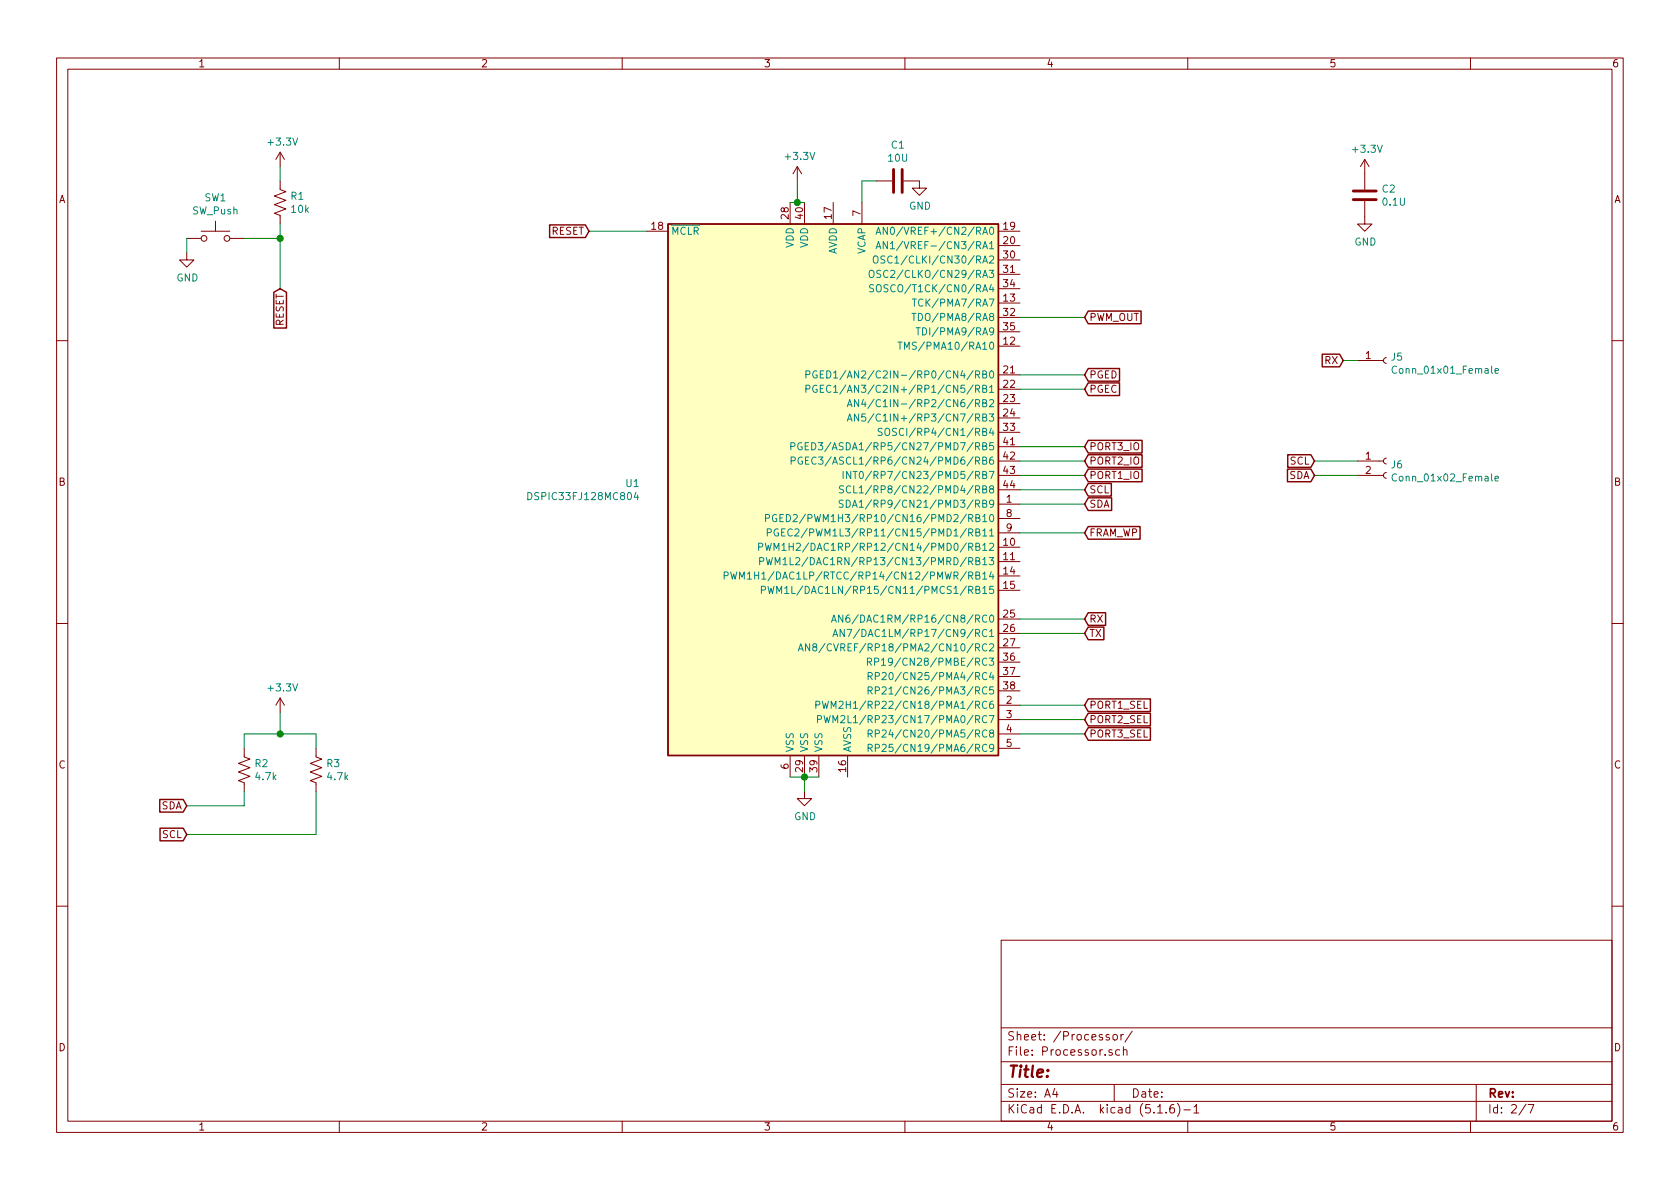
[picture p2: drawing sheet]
EESchema Schematic File Version 4
EELAYER 30 0
EELAYER END
$Descr A4 11693 8268
encoding utf-8
Sheet 2 7
Title ""
Date ""
Rev ""
Comp ""
Comment1 ""
Comment2 ""
Comment3 ""
Comment4 ""
$EndDescr
$Comp
L Switch:SW_Push SW1
U 1 1
P 1500 1650
F 0 "SW1" H 1500 1935 50  0000 C CNN
F 1 "SW_Push" H 1500 1844 50  0000 C CNN
F 2 "Button_Switch_SMD:SW_SPST_TL3342" H 1500 1850 50  0001 C CNN
F 3 "~" H 1500 1850 50  0001 C CNN
	1    1500 1650
	1    0    0    -1  
$EndComp
$Comp
L Device:R_US R1
U 1 1
P 1950 1400
F 0 "R1" H 2018 1446 50  0000 L CNN
F 1 "10k" H 2018 1355 50  0000 L CNN
F 2 "Resistor_SMD:R_0603_1608Metric_Pad1.05x0.95mm_HandSolder" V 1990 1390 50  0001 C CNN
F 3 "~" H 1950 1400 50  0001 C CNN
	1    1950 1400
	1    0    0    -1  
$EndComp
Wire Wire Line
	1700 1650 1950 1650
Wire Wire Line
	1950 1550 1950 1650
Connection ~ 1950 1650
$Comp
L power:GND #PWR0101
U 1 1
P 1300 1750
F 0 "#PWR0101" H 1300 1500 50  0001 C CNN
F 1 "GND" H 1305 1577 50  0000 C CNN
F 2 "" H 1300 1750 50  0001 C CNN
F 3 "" H 1300 1750 50  0001 C CNN
	1    1300 1750
	1    0    0    -1  
$EndComp
Wire Wire Line
	1300 1750 1300 1650
$Comp
L power:+3.3V #PWR0102
U 1 1
P 1950 1150
F 0 "#PWR0102" H 1950 1000 50  0001 C CNN
F 1 "+3.3V" H 1965 1323 50  0000 C CNN
F 2 "" H 1950 1150 50  0001 C CNN
F 3 "" H 1950 1150 50  0001 C CNN
	1    1950 1150
	1    0    0    -1  
$EndComp
Wire Wire Line
	1950 1150 1950 1250
Wire Wire Line
	1950 1650 1950 2000
Text GLabel 1950 2000 3    50   Input ~ 0
RESET
Text GLabel 4100 1600 0    50   Input ~ 0
RESET
$Comp
L Device:C C1
U 1 1
P 6250 1250
F 0 "C1" V 5998 1250 50  0000 C CNN
F 1 "10U" V 6089 1250 50  0000 C CNN
F 2 "Capacitor_SMD:C_0603_1608Metric_Pad1.05x0.95mm_HandSolder" H 6288 1100 50  0001 C CNN
F 3 "~" H 6250 1250 50  0001 C CNN
	1    6250 1250
	0    1    1    0   
$EndComp
Wire Wire Line
	6000 1250 6100 1250
$Comp
L power:+3.3V #PWR0103
U 1 1
P 5550 1250
F 0 "#PWR0103" H 5550 1100 50  0001 C CNN
F 1 "+3.3V" H 5565 1423 50  0000 C CNN
F 2 "" H 5550 1250 50  0001 C CNN
F 3 "" H 5550 1250 50  0001 C CNN
	1    5550 1250
	1    0    0    -1  
$EndComp
$Comp
L power:GND #PWR0104
U 1 1
P 6400 1250
F 0 "#PWR0104" H 6400 1000 50  0001 C CNN
F 1 "GND" H 6405 1077 50  0000 C CNN
F 2 "" H 6400 1250 50  0001 C CNN
F 3 "" H 6400 1250 50  0001 C CNN
	1    6400 1250
	1    0    0    -1  
$EndComp
$Comp
L power:GND #PWR0105
U 1 1
P 5600 5500
F 0 "#PWR0105" H 5600 5250 50  0001 C CNN
F 1 "GND" H 5605 5327 50  0000 C CNN
F 2 "" H 5600 5500 50  0001 C CNN
F 3 "" H 5600 5500 50  0001 C CNN
	1    5600 5500
	1    0    0    -1  
$EndComp
Text GLabel 7550 3400 2    50   Input ~ 0
SCL
Text GLabel 7550 3500 2    50   Input ~ 0
SDA
Text GLabel 7550 2700 2    50   Input ~ 0
PGEC
Text GLabel 7550 2600 2    50   Input ~ 0
PGED
Text GLabel 7550 3300 2    50   Input ~ 0
PORT1_IO
Text GLabel 7550 3200 2    50   Input ~ 0
PORT2_IO
Text GLabel 7550 3100 2    50   Input ~ 0
PORT3_IO
Text GLabel 7550 4300 2    50   Input ~ 0
RX
Text GLabel 7550 4400 2    50   Input ~ 0
TX
Text GLabel 7550 2200 2    50   Input ~ 0
PWM_OUT
Text GLabel 7550 4900 2    50   Input ~ 0
PORT1_SEL
Text GLabel 7550 5000 2    50   Input ~ 0
PORT2_SEL
Text GLabel 7550 5100 2    50   Input ~ 0
PORT3_SEL
$Comp
L Device:C C2
U 1 1
P 9500 1350
F 0 "C2" H 9615 1396 50  0000 L CNN
F 1 "0.1U" H 9615 1305 50  0000 L CNN
F 2 "Capacitor_SMD:C_0603_1608Metric_Pad1.05x0.95mm_HandSolder" H 9538 1200 50  0001 C CNN
F 3 "~" H 9500 1350 50  0001 C CNN
	1    9500 1350
	1    0    0    -1  
$EndComp
$Comp
L power:+3.3V #PWR0106
U 1 1
P 9500 1200
F 0 "#PWR0106" H 9500 1050 50  0001 C CNN
F 1 "+3.3V" H 9515 1373 50  0000 C CNN
F 2 "" H 9500 1200 50  0001 C CNN
F 3 "" H 9500 1200 50  0001 C CNN
	1    9500 1200
	1    0    0    -1  
$EndComp
$Comp
L power:GND #PWR0107
U 1 1
P 9500 1500
F 0 "#PWR0107" H 9500 1250 50  0001 C CNN
F 1 "GND" H 9505 1327 50  0000 C CNN
F 2 "" H 9500 1500 50  0001 C CNN
F 3 "" H 9500 1500 50  0001 C CNN
	1    9500 1500
	1    0    0    -1  
$EndComp
$Comp
L Device:R_US R2
U 1 1
P 1700 5350
F 0 "R2" H 1768 5396 50  0000 L CNN
F 1 "4.7k" H 1768 5305 50  0000 L CNN
F 2 "Resistor_SMD:R_0603_1608Metric_Pad1.05x0.95mm_HandSolder" V 1740 5340 50  0001 C CNN
F 3 "~" H 1700 5350 50  0001 C CNN
	1    1700 5350
	1    0    0    -1  
$EndComp
$Comp
L Device:R_US R3
U 1 1
P 2200 5350
F 0 "R3" H 2268 5396 50  0000 L CNN
F 1 "4.7k" H 2268 5305 50  0000 L CNN
F 2 "Resistor_SMD:R_0603_1608Metric_Pad1.05x0.95mm_HandSolder" V 2240 5340 50  0001 C CNN
F 3 "~" H 2200 5350 50  0001 C CNN
	1    2200 5350
	1    0    0    -1  
$EndComp
Wire Wire Line
	1700 5200 1700 5100
Wire Wire Line
	1700 5100 1950 5100
Wire Wire Line
	2200 5100 2200 5200
Text GLabel 1300 5600 0    50   Input ~ 0
SDA
Text GLabel 1300 5800 0    50   Input ~ 0
SCL
Wire Wire Line
	1300 5600 1700 5600
Wire Wire Line
	1700 5600 1700 5500
Wire Wire Line
	1300 5800 2200 5800
Wire Wire Line
	2200 5800 2200 5500
$Comp
L power:+3.3V #PWR0116
U 1 1
P 1950 4950
F 0 "#PWR0116" H 1950 4800 50  0001 C CNN
F 1 "+3.3V" H 1965 5123 50  0000 C CNN
F 2 "" H 1950 4950 50  0001 C CNN
F 3 "" H 1950 4950 50  0001 C CNN
	1    1950 4950
	1    0    0    -1  
$EndComp
Wire Wire Line
	1950 4950 1950 5100
Connection ~ 1950 5100
Wire Wire Line
	1950 5100 2200 5100
Text GLabel 7550 3700 2    50   Input ~ 0
FRAM_WP
$Comp
L DSP_Microchip_DSPIC33:DSPIC33FJ128MC804 U1
U 1 1
P 5800 3400
F 0 "U1" H 4456 3446 50  0000 R CNN
F 1 "DSPIC33FJ128MC804" H 4456 3355 50  0000 R CNN
F 2 "Package_QFP:TQFP-44_10x10mm_P0.8mm" H 5800 3400 50  0001 C CNN
F 3 "http://ww1.microchip.com/downloads/en/DeviceDoc/70291G.pdf" H 5800 3400 50  0001 C CNN
	1    5800 3400
	1    0    0    -1  
$EndComp
Wire Wire Line
	5500 5400 5600 5400
Wire Wire Line
	5600 5400 5700 5400
Connection ~ 5600 5400
Wire Wire Line
	5500 1400 5550 1400
Wire Wire Line
	7100 3300 7550 3300
Wire Wire Line
	7100 3400 7550 3400
Wire Wire Line
	7100 3500 7550 3500
Wire Wire Line
	7100 3200 7550 3200
Wire Wire Line
	7100 3100 7550 3100
Wire Wire Line
	4100 1600 4500 1600
Wire Wire Line
	7100 2600 7550 2600
Wire Wire Line
	7100 2700 7550 2700
Wire Wire Line
	7100 4300 7550 4300
Wire Wire Line
	7100 4400 7550 4400
Wire Wire Line
	7100 4900 7550 4900
Wire Wire Line
	7100 5000 7550 5000
Wire Wire Line
	7100 5100 7550 5100
Wire Wire Line
	7550 3700 7100 3700
Wire Wire Line
	7550 2200 7100 2200
Wire Wire Line
	5550 1250 5550 1400
Connection ~ 5550 1400
Wire Wire Line
	5550 1400 5600 1400
Wire Wire Line
	6000 1250 6000 1400
Wire Wire Line
	5600 5500 5600 5400
$Comp
L Connector:Conn_01x02_Female J6
U 1 1
P 9650 3200
F 0 "J6" H 9678 3176 50  0000 L CNN
F 1 "Conn_01x02_Female" H 9678 3085 50  0000 L CNN
F 2 "Connector_PinSocket_2.54mm:PinSocket_1x02_P2.54mm_Vertical" H 9650 3200 50  0001 C CNN
F 3 "~" H 9650 3200 50  0001 C CNN
	1    9650 3200
	1    0    0    -1  
$EndComp
Wire Wire Line
	9450 3200 9150 3200
Wire Wire Line
	9450 3300 9150 3300
Text GLabel 9350 2500 0    50   Input ~ 0
RX
Text GLabel 9150 3200 0    50   Input ~ 0
SCL
Text GLabel 9150 3300 0    50   Input ~ 0
SDA
$Comp
L Connector:Conn_01x01_Female J5
U 1 1
P 9650 2500
F 0 "J5" H 9678 2526 50  0000 L CNN
F 1 "Conn_01x01_Female" H 9678 2435 50  0000 L CNN
F 2 "Connector_PinSocket_2.54mm:PinSocket_1x01_P2.54mm_Vertical" H 9650 2500 50  0001 C CNN
F 3 "~" H 9650 2500 50  0001 C CNN
	1    9650 2500
	1    0    0    -1  
$EndComp
Wire Wire Line
	9350 2500 9450 2500
$EndSCHEMATC
